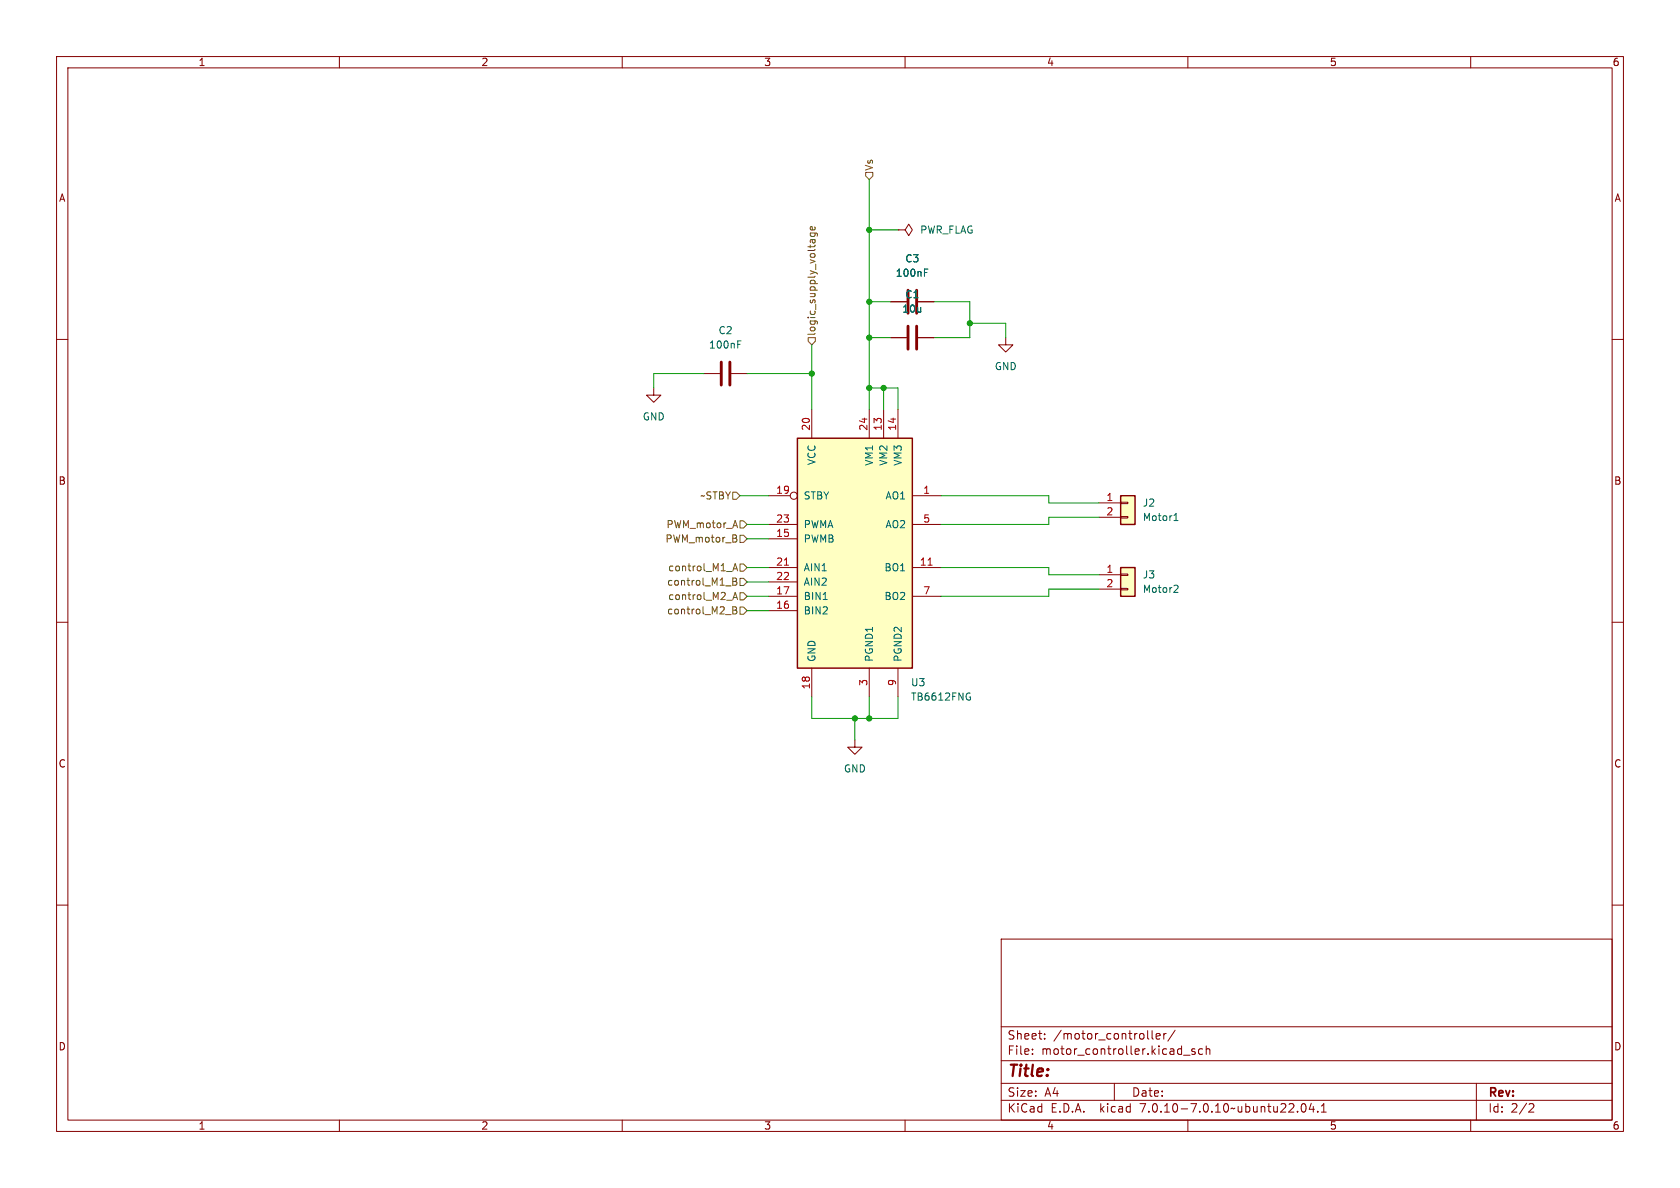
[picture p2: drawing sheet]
<svg xmlns="http://www.w3.org/2000/svg" width="297mm" height="210mm" viewBox="0 0 297 210" stroke-linecap="round" stroke-linejoin="round" font-family="sans-serif">
<g fill="none" stroke="#840000" stroke-width=".18">
<path d="M10 10h277v190h-277zM12 12h273v186h-273zM60 10v2M110 10v2M160 10v2M210 10v2M260 10v2M10 60h2M157.5 53.3h2.8M157.5 59.7h2.8M158.7 40.6h1.3l.7-1 .6 1-.6 1.1-.7-1.1M158.7 40.6h.1"/>
<path d="M162.3 53.3h2.8M162.3 59.7h2.8M177.8 59.7v1.3h1.3l-1.3 1.2-1.3-1.2h1.3M285 60h2M115.6 68.6v1.3h1.2l-1.2 1.2-1.3-1.2h1.3M124.5 66h2.8M129.3 66h2.8M143.5 72.4v5.1M153.7 72.4v5.1M156.2 72.4v5.1M158.7 72.4v5.1M135.9 87.6h3.8"/>
<path d="M135.9 95.3h5.1M135.9 92.7h5.1M161.3 87.6h5.1M161.3 92.7h5.1M194.3 88.9h3.8M194.3 91.4h3.8M198.1 91.3h1.3v.3h-1.3zM198.1 88.8h1.3v.2h-1.3zM10 110h2M135.9 100.3h5.1M135.9 108h5.1M135.9 105.4h5.1"/>
<path d="M135.9 102.9h5.1M143.5 118.1v5.1M153.7 118.1v5.1M158.7 118.1v5.1M161.3 100.3h5.1M161.3 105.4h5.1M194.3 101.6h3.8M194.3 104.1h3.8M198.1 104h1.3v.3h-1.3zM198.1 101.5h1.3v.2h-1.3zM285 110h2M151.1 130.8v1.3h1.3l-1.3 1.3-1.2-1.3h1.2"/>
<path d="M10 160h2M285 160h2M177 166h108v32h-108zM60 198v2M110 198v2M160 198v2M177 194.5h108M177 191.5h108M177 187.5h108M177 181.5h108M182.5 186.3v.1M182.5 185.5v.1"/>
<path d="M184.7 183.6v.1M184.7 182.8v.1M197 191.5v3M203.7 182.2v1.3l.2 .2M204.4 183.2l.7-.1-.1-.3-.4-.1-.2 .2 .1 .7h.5M205.7 182.7v1M206.2 182.7l-.3 .1-.2 .2M207.7 182.1l-1.2 2M209.2 186.5h1.2M210 198v2M211.2 185.5l-.3-.1-.2 .2v.2l.5 .2v.3h-.5M212.6 185.5l-.4-.1-.3 .3v.4l.1 .2h.6"/>
<path d="M213.2 185.5l.3-.1 .3 .1 .1 .9M213.2 184.9v1.5M229.4 196.5v.1M230.2 195.2l.2-.1a.81 .81 0 0 1 .6 .6 .81 .81 0 0 1-.3 .8l-.2 .1a.81 .81 0 0 1-.3-1.4zM231.8 195l-.3 1.1h.9M232.2 195.6v1M233 196.5v.1M233.6 196.6h.9M233.6 195.5l.4-.4v1.5M260 198v2M261 191.5v6.5M270.5 195.1l.5 .1 .2 .3-1 1.1h1"/>
<circle cx="140.3" cy="87.6" r=".63"/>
</g>
<path d="M160.5 51.3v4.1M160.5 57.7v4M162.1 51.3v4.1M162.1 57.7v4M127.5 64v4.1M129 64v4.1" fill="none" stroke="#840000" stroke-width=".51"/>
<path d="M163.4 48.2h.5M163.4 47.6h.6M130.4 60.9h.4M130.4 60.3h.6M207.5 92h.8M207.7 91.1l.2-.4v1.3M145.5 106h.8M207.7 103.4l.4 .1 .2 .3-.8 .9h.8M171.2 122.5l.3 .1M171.3 123.2h.3v.4l-.3 .2" fill="none" stroke="#006464" stroke-width=".18"/>
<g fill="#ffffc2" stroke="#ffffc2" stroke-width=".18">
<path d="M141 77.5h20.3v40.6h-20.3z"/>
<path d="M198.1 87.6h2.6v5.1h-2.6z"/>
<path d="M198.1 100.3h2.6v5.1h-2.6z"/>
</g>
<path d="M141 77.5h20.3v40.6h-20.3zM198.1 87.6h2.6v5.1h-2.6zM198.1 100.3h2.6v5.1h-2.6z" fill="none" stroke="#840000" stroke-width=".25"/>
<path d="M138.7 99.9h.7M164.1 99.9h.7" fill="none" stroke="#a90000" stroke-width=".18"/>
<g fill="none" stroke="#725600" stroke-width=".18">
<path d="M153 30.5h1.3v.6l-.6 .7-.7-.7zM142.9 59.7h1.2v.6l-.6 .7-.6-.7zM143.2 41.2h1.1l.2 .2v.3M143.3 41.2l-.1 .4 .3 .2 .5-.1v-.5M143.5 42.3l.1 .5M144 40.1l.1 .4-.2 .2-.6-.1v-.5l.2-.1 .2 .7M144 42.3l.1 .5M144.1 42.3l-.8 .1-.1 .4M129.5 87h.7l.6 .6-.6 .7h-.7zM130 92l.4 1.3M130 94.6l.2 .2-.2 .4 .3 .2-.1 .3-.2 .1M130.8 99.7h.6l.7 .6-.7 .7h-.6z"/>
<path d="M130.8 94.6h.6l.7 .7-.7 .6h-.6zM130.8 92.1h.6l.7 .6-.7 .6h-.6zM129.6 106l.4-1.3 .4 1.3M129.6 107.3h.4l.2 .2-.2 .4 .2 .1 .1 .3-.3 .2h-.4zM129.6 102.2h.4l.2 .2-.2 .4 .2 .1 .1 .3-.3 .2h-.4zM129.6 107.9h.4M129.6 100.9l.4-1.3 .4 1.3M129.6 102.8h.4M129.7 105.6h.6M129.7 100.5h.6M130.8 104.8h.6l.7 .6-.7 .6h-.6zM130.8 107.3h.6l.7 .7-.7 .6h-.6z"/>
<path d="M130.8 102.2h.6l.7 .7-.7 .6h-.6z"/>
</g>
<g fill="none" stroke="#009600" stroke-width=".18">
<path d="M153.7 31.8v40.6M153.7 59.7h3.8M153.7 40.6h5M153.7 53.3h3.8M165.1 53.3h6.3v6.4h-6.3M171.4 57.2h6.4v2.5M124.5 66h-8.9v2.6M132.1 66h11.4M143.5 61v11.4M153.7 68.6h5v3.8M156.2 68.6v3.8M130.8 87.6h5.1"/>
<path d="M132.1 92.7h3.8M132.1 95.3h3.8M166.4 87.6h19v1.3h8.9M194.3 91.4h-8.9v1.3h-19M132.1 100.3h3.8M132.1 105.4h3.8M132.1 108h3.8M132.1 102.9h3.8M166.4 100.3h19v1.3h8.9M194.3 104.1h-8.9v1.3h-19M143.5 123.2v3.8h15.2v-3.8M151.1 127v3.8"/>
<path d="M153.7 123.2v3.8"/>
</g>
<g fill="#009600" stroke="#009600" stroke-width=".18">
<circle cx="153.7" cy="40.6" r=".46"/>
<circle cx="156.2" cy="68.6" r=".46"/>
<circle cx="153.7" cy="68.6" r=".46"/>
<circle cx="171.4" cy="57.2" r=".46"/>
<circle cx="143.5" cy="66" r=".46"/>
<circle cx="153.7" cy="53.3" r=".46"/>
<circle cx="153.7" cy="59.7" r=".46"/>
<circle cx="153.7" cy="127" r=".46"/>
<circle cx="151.1" cy="127" r=".46"/>
</g>
<text font-size="2.8" fill="#840000" x="178" y="190.9">Title:</text>
<g font-size="2.1" fill="#840000">
<text x="178" y="184">Sheet:</text>
<text x="186.2" y="184">/motor_controller/</text>
<text x="178" y="186.7">File:</text>
<text x="184.1" y="186.7">motor_controller.kicad_sch</text>
<text x="178" y="196.9">KiCad</text>
<text x="178" y="194.1">Size:</text>
<text x="184.7" y="194.1">A4</text>
<text x="185.7" y="196.9">E.D.A.</text>
<text x="194.6" y="196.9">kicad</text>
<text x="200" y="194.1">Date:</text>
<text x="201.8" y="196.9">7.0.10-7.0.10~ubuntu22.04.1</text>
<text x="263" y="194.3">Rev:</text>
<text x="263" y="196.9">Id:</text>
<text x="267.1" y="196.9">2/2</text>
</g>
<g font-size="1.8" fill="#840000">
<text x="35" y="11.9">1</text>
<text x="85" y="11.9">2</text>
<text x="135" y="11.9">3</text>
<text x="185" y="11.9">4</text>
<text x="235" y="11.9">5</text>
<text x="285" y="11.9">6</text>
<text x="10.3" y="35.9">A</text>
<text x="285.3" y="35.9">A</text>
<text x="10.3" y="85.9">B</text>
<text x="285.3" y="85.9">B</text>
<text x="10.3" y="135.9">C</text>
<text x="285.3" y="135.9">C</text>
<text x="10.3" y="185.9">D</text>
<text x="285.3" y="185.9">D</text>
<text x="35" y="199.9">1</text>
<text x="85" y="199.9">2</text>
<text x="135" y="199.9">3</text>
<text x="185" y="199.9">4</text>
<text x="235" y="199.9">5</text>
<text x="285" y="199.9">6</text>
</g>
<g font-size="1.8" fill="#725600">
<text x="154.5" y="30.3" transform="rotate(-90 154.5 30.3)">Vs</text>
<text x="144.4" y="59.5" transform="rotate(-90 144.4 59.5)">logic_supply_voltage</text>
<text x="123.7" y="88.5">~STBY</text>
<text x="117.7" y="93.6">PWM_motor_A</text>
<text x="117.5" y="96.1">PWM_motor_B</text>
<text x="118" y="101.2">control_M1_A</text>
<text x="117.8" y="103.7">control_M1_B</text>
<text x="118" y="106.3">control_M2_A</text>
<text x="117.8" y="108.8">control_M2_B</text>
</g>
<g font-size="1.8" fill="#006464">
<text x="162.6" y="41.5">PWR_FLAG</text>
<text x="159.9" y="46.6">C3</text>
<text x="158.3" y="49.1">100nF</text>
<text x="159.9" y="52.9">C1</text>
<text x="126.9" y="59.3">C2</text>
<text x="159.4" y="55.5">10u</text>
<text x="125.2" y="61.8">100nF</text>
<text x="175.8" y="65.6">GND</text>
<text x="113.5" y="74.5">GND</text>
<text x="144.4" y="82.3" transform="rotate(-90 144.4 82.3)">VCC</text>
<text x="154.5" y="82.4" transform="rotate(-90 154.5 82.4)">VM1</text>
<text x="157.1" y="82.4" transform="rotate(-90 157.1 82.4)">VM2</text>
<text x="159.6" y="82.4" transform="rotate(-90 159.6 82.4)">VM3</text>
<text x="142" y="88.5">STBY</text>
<text x="156.4" y="88.5">AO1</text>
<text x="201.9" y="89.8">J2</text>
<text x="142" y="93.6">PWMA</text>
<text x="156.4" y="93.6">AO2</text>
<text x="201.9" y="92.3">Motor1</text>
<text x="142" y="96.1">PWMB</text>
<text x="142" y="101.2">AIN1</text>
<text x="156.3" y="101.2">BO1</text>
<text x="142" y="106.3">BIN1</text>
<text x="142" y="103.7">AIN2</text>
<text x="156.3" y="106.3">BO2</text>
<text x="201.9" y="102.5">J3</text>
<text x="201.9" y="105">Motor2</text>
<text x="142" y="108.8">BIN2</text>
<text x="144.4" y="117.1" transform="rotate(-90 144.4 117.1)">GND</text>
<text x="154.5" y="117.1" transform="rotate(-90 154.5 117.1)">PGND1</text>
<text x="159.6" y="117.1" transform="rotate(-90 159.6 117.1)">PGND2</text>
<text x="161" y="121.5">U3</text>
<text x="161" y="124.1">TB6612FNG</text>
<text x="149.1" y="136.8">GND</text>
</g>
<g font-size="1.8" fill="#a90000">
<text x="143.3" y="76.2" transform="rotate(-90 143.3 76.2)">20</text>
<text x="153.4" y="76.2" transform="rotate(-90 153.4 76.2)">24</text>
<text x="156" y="76.2" transform="rotate(-90 156 76.2)">13</text>
<text x="158.5" y="76.2" transform="rotate(-90 158.5 76.2)">14</text>
<text x="137.1" y="87.4">19</text>
<text x="163.1" y="87.4">1</text>
<text x="195.5" y="88.6">1</text>
<text x="137.1" y="95">15</text>
<text x="137.1" y="92.5">23</text>
<text x="163.1" y="92.5">5</text>
<text x="195.5" y="91.2">2</text>
<text x="137.1" y="100.1">21</text>
<text x="162.5" y="100.1">11</text>
<text x="195.5" y="101.3">1</text>
<text x="137.1" y="107.7">16</text>
<text x="137.1" y="105.2">17</text>
<text x="137.1" y="102.6">22</text>
<text x="163.1" y="105.2">7</text>
<text x="195.5" y="103.9">2</text>
<text x="143.3" y="122" transform="rotate(-90 143.3 122)">18</text>
<text x="153.4" y="121.4" transform="rotate(-90 153.4 121.4)">3</text>
<text x="158.5" y="121.4" transform="rotate(-90 158.5 121.4)">9</text>
</g>
</svg>
